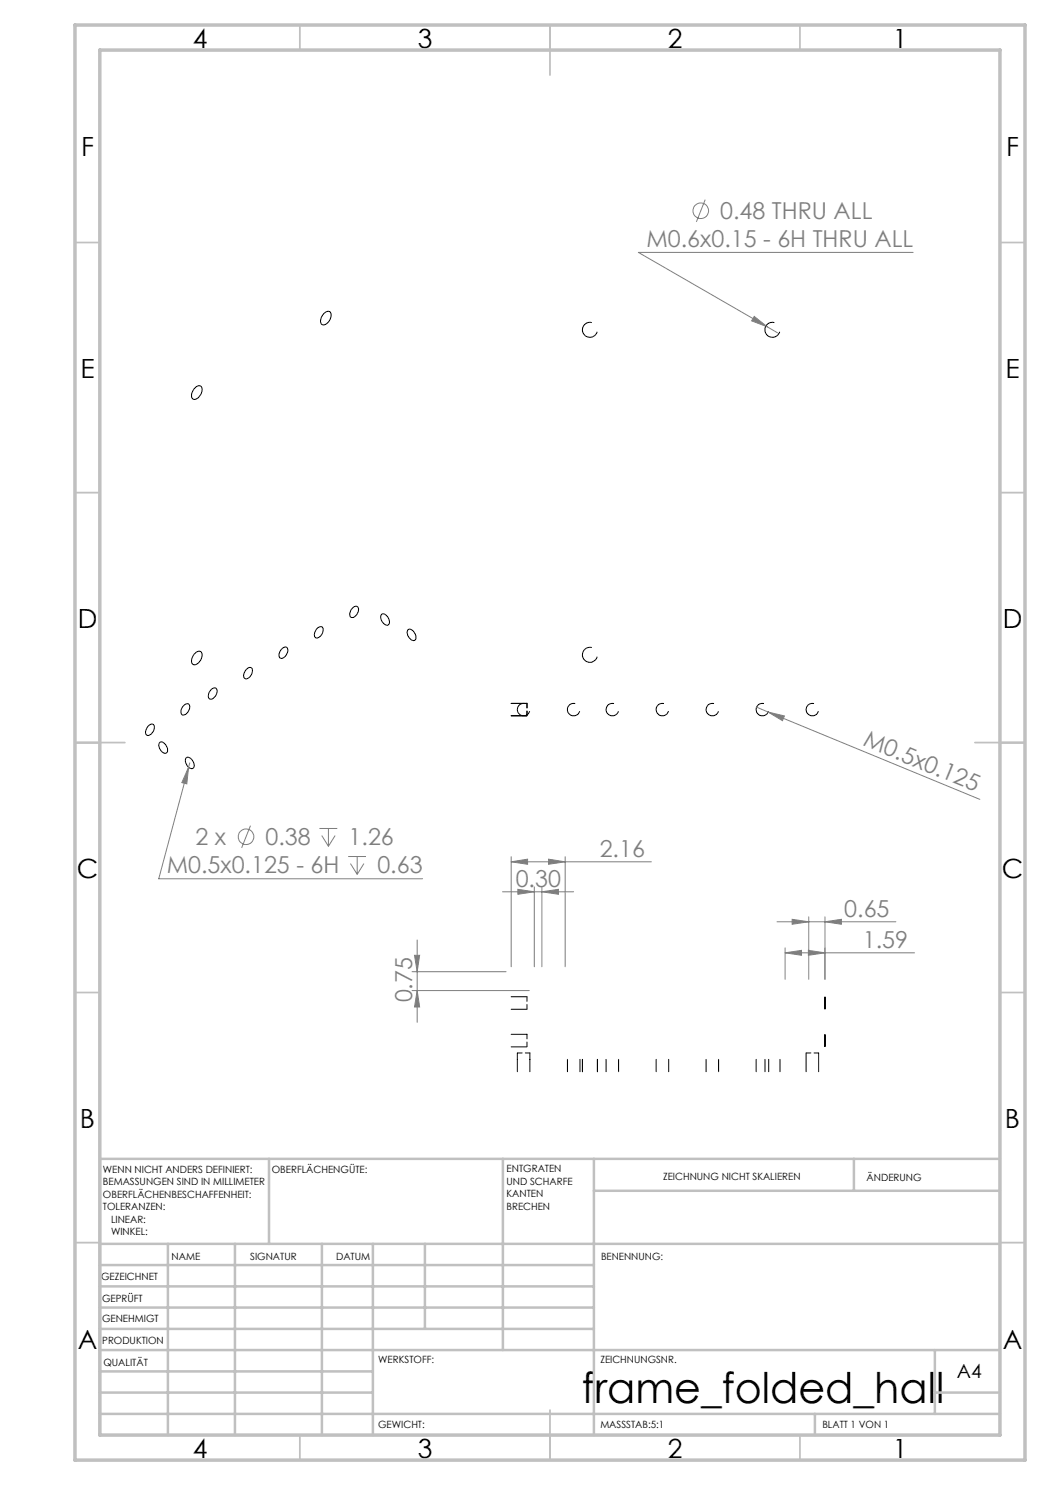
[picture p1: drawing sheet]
<svg xmlns="http://www.w3.org/2000/svg" width="210mm" height="297mm" viewBox="0 0 210 297" stroke-linecap="round" stroke-linejoin="round" font-family="sans-serif">
<g fill="none" stroke="#808080" stroke-width=".2">
<path d="M141 39.9l-1.7 4.5M182.6 50.5h-54.9l25.8 14.9M150.8 63.3l2.7 2.1-3.2-1.2zM153.5 65.4l2 1.2M37.7 153.5l-.3 3.3-1-.3zM37.7 153.5l-6 22.3h52.8M38 152.6l-.3 .9M151.3 141.4l2.3 1M153.6 142.4l3.3 .8-.4 .9zM153.6 142.4l42.4 17.5M50.1 165.1l-1.8 4.5M63.9 165.7h3.6"/>
<path d="M64.3 167.1l1.4 2.2M65.7 165.7v3.6M67 167.1l-1.3 2.2M69.6 171.3h3.6M70.1 172.7l1.3 2.2M71.4 171.3v3.6M72.8 172.7l-1.4 2.2M100.5 178.4h14.2M102.2 172.4l3.3-.6v1.1zM102.2 171.3v22.1M102.2 172.4h28.1M103.6 177.9l3.3 .5-3.3 .5z"/>
<path d="M106.9 177.4v16M108.4 178.4l3.3-.5v1zM108.4 177.4v16M109.7 171.8l3.3 .6-3.3 .5zM113 171.3v22.1M82.4 194.3h18.8M82.4 198.1h23.5M82.9 191.1h1l-.5 3.2zM83.4 188v16.5M83.4 198.1l.5 3.3h-1zM155.4 184.4h23.8M157 190.6l3.3-.5v1z"/>
<path d="M157 189.6v6.3M157 190.6h25.9M158.4 183.9l3.3 .5-3.3 .5zM161.7 190.1l3.3 .5-3.3 .5zM161.7 183.4v12.5M165 184.4l3.3-.5v1zM165 183.4v12.5"/>
<circle cx="140.2" cy="42.1" r="1.55"/>
<circle cx="49.2" cy="167.3" r="1.55"/>
</g>
<g fill="none" stroke="#000" stroke-width=".2">
<path d="M38.8 77.8l.2-.2a.77 .77 0 0 1 1.1-.4 .77 .77 0 0 1 .3 1.1 1.59 1.59 0 0 1-1.8 1.5l-.2-.2-.1-.7zM64.7 62.8l.1-.1a.77 .77 0 0 1 1.1-.4 .77 .77 0 0 1 .3 1.1 1.66 1.66 0 0 1-1.8 1.5 1.59 1.59 0 0 1 .3-2.1zM118.4 64.5a1.49 1.49 0 0 0-1.9 1.1 1.49 1.49 0 0 0 1.1 1.8 1.49 1.49 0 0 0 1.8-1M154.9 64.5a1.5 1.5 0 0 0-1.9 1.1 1.5 1.5 0 0 0 1.1 1.8 1.5 1.5 0 0 0 1.8-1M38.9 130.8l.1-.1a.79 .79 0 0 1 1.2-.4 .79 .79 0 0 1 .1 1.2 1.42 1.42 0 0 1-1.8 1.3l-.2-.4v-.4zM42.3 137.9a.66 .66 0 0 1 .9-.2 .66 .66 0 0 1 .2 .9 1.21 1.21 0 0 1-1.6 1.1l-.1-.3v-.6zM49.4 133.8a.63 .63 0 0 1 .8-.3 .63 .63 0 0 1 .2 .9 1.28 1.28 0 0 1-1.5 1.3l-.2-.7 .3-.8zM56.2 130l.2-.3a.67 .67 0 0 1 1-.2 .67 .67 0 0 1 .1 1 1.28 1.28 0 0 1-1.5 1.1l-.2-.8zM63.5 125.7a.66 .66 0 0 1 .9-.3 .66 .66 0 0 1 .2 1 1.2 1.2 0 0 1-1.5 1.1l-.2-.6zM70.4 121.7l.2-.1a.65 .65 0 0 1 .8-.3 .65 .65 0 0 1 .3 .9 1.23 1.23 0 0 1-1.6 1.2l-.1-.7zM76.3 122.9a1.27 1.27 0 0 1 1.6 1.2 .65 .65 0 0 1-.3 .9 .65 .65 0 0 1-.9-.3l-.5-.9v-.7zM81.6 126a1.13 1.13 0 0 1 1.5 .9l.1 .3a.64 .64 0 0 1-.3 .9 .64 .64 0 0 1-.9-.4l-.4-.6-.2-.6z"/>
<path d="M118.4 129.5a1.49 1.49 0 0 0-1.9 1.1 1.49 1.49 0 0 0 1.1 1.8 1.49 1.49 0 0 0 1.8-1.1M29.7 145.1a.65 .65 0 0 1 .9-.2 .65 .65 0 0 1 .2 .9 1.28 1.28 0 0 1-1.5 1.2 1.48 1.48 0 0 1 .4-1.9zM31.9 148.6a.92 .92 0 0 1 1.4 .6l.2 .4a.69 .69 0 0 1-.3 1 .69 .69 0 0 1-1-.4l-.4-1.1zM36.8 141.1a.66 .66 0 0 1 .9-.3 .66 .66 0 0 1 .2 1 1.21 1.21 0 0 1-1.5 1.1l-.2-.8 .3-.7zM37.2 151.6a1.16 1.16 0 0 1 1.5 .9l.1 .2a.67 .67 0 0 1-.2 1 .67 .67 0 0 1-1-.3l-.5-1.1zM102.2 140.7h3.2M102.2 143.2h3.2M105.1 140.7a1.25 1.25 0 0 0-1.6 .9 1.25 1.25 0 0 0 .9 1.5 1.25 1.25 0 0 0 1.5-.9M115 140.7a1.25 1.25 0 0 0-1.5 .9 1.25 1.25 0 0 0 .9 1.5 1.25 1.25 0 0 0 1.5-.9M122.8 140.7a1.25 1.25 0 0 0-1.5 .9 1.25 1.25 0 0 0 .9 1.5 1.25 1.25 0 0 0 1.5-.9M132.8 140.7a1.25 1.25 0 0 0-1.5 .9 1.25 1.25 0 0 0 .9 1.5 1.25 1.25 0 0 0 1.5-.9M142.8 140.7a1.25 1.25 0 0 0-1.5 .9 1.25 1.25 0 0 0 .9 1.5 1.25 1.25 0 0 0 1.5-.9"/>
<path d="M152.8 140.7a1.25 1.25 0 0 0-1.5 .9 1.25 1.25 0 0 0 .8 1.5 1.25 1.25 0 0 0 1.6-.9M162.8 140.7a1.25 1.25 0 0 0-1.5 .9 1.25 1.25 0 0 0 .9 1.5 1.25 1.25 0 0 0 1.5-.9M102.2 199.4h3.2M165 199.4v2.5zM102.2 201.9h3.2M102.2 206.9h3.2M102.2 209.4h3.2M103.5 210.6v3.7M106 210.6v3.7M113.5 211.9v2.4M116 211.9v2.4M116.5 211.9v2.4"/>
<path d="M119.5 211.9v2.4M121.2 211.9v2.4M123.7 211.9v2.4M131.2 211.9v2.4M133.7 211.9v2.4M141.2 211.9v2.4M143.7 211.9v2.4M151.2 211.9v2.4M153 211.9v2.4M153.7 211.9v2.4M156 211.9v2.4M161.2 210.6v3.7"/>
<path d="M163.7 210.6v3.7M165 206.9v2.5z"/>
</g>
<g fill="none" stroke="#c0c0c0" stroke-width=".35">
<path d="M60 5v5M110 5v10M160 5v5M15 48.5h5M200 48.5h5M15 98.5h5M200 98.5h5M15 148.5h10M195 148.5h10M15 198.5h5M200 198.5h5M15 248.5h5"/>
<path d="M200 248.5h5M60 287v5M110 282v10M160 287v5"/>
</g>
<g fill="none" stroke="#c0c0c0" stroke-width=".5">
<path d="M53.8 231.8v17M100.6 231.8v38.2M118.8 231.8v55.2M118.8 238.2h81.2M170.8 231.8v6.4M200 231.8h-180v55.2M20 248.8h180M20 257.3h98.8M20 253h98.8M33.6 248.8v38.2M47 248.8v38.2M64.4 248.8v38.2"/>
<path d="M74.6 248.8v38.2M85 248.8v17M20 265.8h98.8M20 261.5h98.8M20 278.5h54.6M20 274.3h54.6M20 270h180M187 278.5h13M187 270v12.8M20 282.8h180M163 282.8v4.2"/>
</g>
<path d="M15 5h190v287h-190zM20 10h180v277h-180z" fill="none" stroke="#c0c0c0" stroke-width=".7"/>
<path d="M105.4 143.1v-2.5M105.4 201.8v-2.5M105.4 209.3v-2.5M106 210.6h-2.5M163.7 210.6h-2.5" fill="none" stroke="#000" stroke-width=".2" stroke-dasharray="1.3 .6" stroke-dashoffset=".3"/>
<g fill="#808080">
<path d="M153.6 142.4l3.3 .8-.4 .9z"/>
<path d="M161.7 190.1l3.3 .5-3.3 .5zM157 190.6l3.3-.5v1z"/>
<path d="M150.8 63.3l-.5 .9 3.2 1.2zM103.6 177.9l3.3 .5-3.3 .5zM108.4 178.4l3.3-.5v1zM158.4 183.9l3.3 .5-3.3 .5zM165 184.4l3.3-.5v1zM37.7 153.5l-1.3 3 1 .3z"/>
<path d="M82.9 191.1h1l-.5 3.2zM83.4 198.1l.5 3.3h-1z"/>
<path d="M102.2 172.4l3.3-.6v1.1zM109.7 171.8l3.3 .6-3.3 .5z"/>
</g>
<text font-size="8.5" x="116.4" y="280.6">frame_folded_hall</text>
<g font-size="5.3">
<text x="38.5" y="9.5">4</text>
<text x="83.5" y="9.5">3</text>
<text x="133.6" y="9.5">2</text>
<text x="178.6" y="9.5">1</text>
<text x="16.2" y="31.3">F</text>
<text x="201.2" y="31.3">F</text>
<text x="16.1" y="75.5">E</text>
<text x="201.1" y="75.5">E</text>
<text x="15.5" y="125.5">D</text>
<text x="200.5" y="125.5">D</text>
<text x="15.4" y="175.5">C</text>
<text x="200.4" y="175.5">C</text>
<text x="16" y="225.5">B</text>
<text x="201" y="225.5">B</text>
<text x="15.5" y="269.8">A</text>
<text x="200.5" y="269.8">A</text>
<text x="38.5" y="291.5">4</text>
<text x="83.5" y="291.5">3</text>
<text x="133.6" y="291.5">2</text>
<text x="178.6" y="291.5">1</text>
</g>
<g font-size="4.7" fill="#808080">
<text x="144" y="43.9">0.48 THRU ALL</text>
<text x="129.3" y="49.5">M0.6x0.15 - 6H THRU ALL</text>
<text x="172.4" y="149" transform="rotate(22 172.4 149)">M0.5x0.125</text>
<text x="39.1" y="169">2 x</text>
<text x="53.1" y="169">0.38</text>
<text x="69.7" y="169">1.26</text>
<text x="119.9" y="171.3">2.16</text>
<text x="33.3" y="174.7">M0.5x0.125 - 6H</text>
<text x="75.5" y="174.7">0.63</text>
<text x="103.1" y="177.3">0.30</text>
<text x="168.9" y="183.3">0.65</text>
<text x="172.6" y="189.5">1.59</text>
<text x="82.4" y="200.5" transform="rotate(-90 82.4 200.5)">0.75</text>
</g>
<text font-size="3.9" x="191.4" y="275.6">A4</text>
<g font-size="2">
<text x="20.6" y="234.6">WENN NICHT ANDERS DEFINIERT:</text>
<text x="20.6" y="237.1">BEMASSUNGEN SIND IN MILLIMETER</text>
<text x="20.6" y="239.6">OBERFLÄCHENBESCHAFFENHEIT:</text>
<text x="54.4" y="234.6">OBERFLÄCHENGÜTE:</text>
<text x="101.3" y="234.5">ENTGRATEN</text>
<text x="101.3" y="237">UND SCHARFE</text>
<text x="101.3" y="239.5">KANTEN</text>
<text x="132.6" y="236">ZEICHNUNG NICHT SKALIEREN</text>
<text x="173.3" y="236.2">ÄNDERUNG</text>
<text x="20.6" y="242.1">TOLERANZEN:</text>
<text x="22.2" y="244.6">LINEAR:</text>
<text x="101.3" y="242">BRECHEN</text>
<text x="22.2" y="247.1">WINKEL:</text>
<text x="34.3" y="252">NAME</text>
<text x="50" y="251.9">SIGNATUR</text>
<text x="67.2" y="251.9">DATUM</text>
<text x="120.2" y="251.9">BENENNUNG:</text>
<text x="20.2" y="256.1">GEZEICHNET</text>
<text x="20.4" y="260.3">GEPRÜFT</text>
<text x="20.4" y="264.4">GENEHMIGT</text>
<text x="20.5" y="268.8">PRODUKTION</text>
<text x="20.7" y="273.1">QUALITÄT</text>
<text x="75.6" y="272.5">WERKSTOFF:</text>
<text x="120.1" y="272.5">ZEICHNUNGSNR.</text>
<text x="75.6" y="285.5">GEWICHT:</text>
<text x="120.1" y="285.6">MASSSTAB:5:1</text>
<text x="164.5" y="285.6">BLATT 1 VON 1</text>
</g>
</svg>
